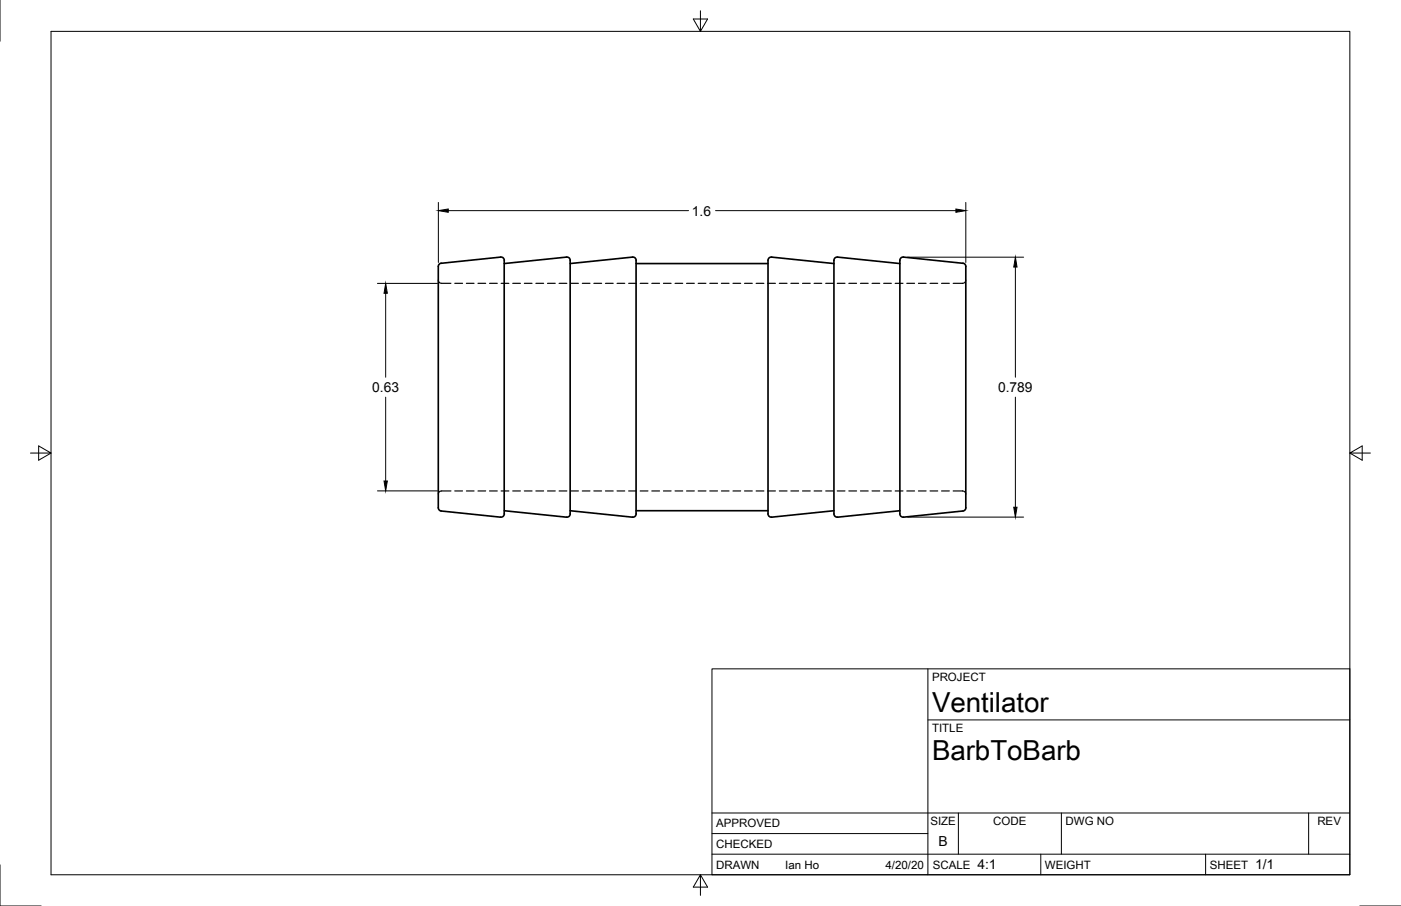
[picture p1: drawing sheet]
<svg xmlns="http://www.w3.org/2000/svg" width="432mm" height="279mm" viewBox="0 0 432 279" stroke-linecap="round" stroke-linejoin="round" font-family="sans-serif">
<!-- layer: Visible -->
<path d="M136 81.2a1.71 1.71 0 0 0-.9 2v72.3a1.7 1.7 0 0 0 .9 2.1l18.3 1.9a1.42 1.42 0 0 0 1.1-2.1v-76.4a1.25 1.25 0 0 0-1.1-1.7l-18.3 1.9M155.4 81.3l19.2-2a1.25 1.25 0 0 1 1.1 1.7v76.8a1.24 1.24 0 0 1-1.1 1.7l-19.2-2M196 80.3v78.2M196 81.3h40.7M196.1 80.3l-.4-.8-.8-.2-19.2 2M257 81.3l-19.2-2a1.45 1.45 0 0 0-1.1 2v76.5a1.26 1.26 0 0 0 1.1 1.7l19.2-2M277.3 81.3l-19.1-2a1.45 1.45 0 0 0-1.2 2v76.5a1.26 1.26 0 0 0 1.2 1.7l19.1-2M296.8 81.2l-18.3-1.9a1.45 1.45 0 0 0-1.2 2v76.5a1.26 1.26 0 0 0 1.2 1.7l18.3-1.9M296.8 81.2a1.73 1.73 0 0 1 .9 2v65.4a39.3 39.3 0 0 1-.3 8.7l-.6 .3M175.7 157.5l19.2 2 .8-.3 .4-.7M196 157.5h40.7" fill="none" stroke="#000" stroke-width=".51"/>
<!-- layer: Hidden -->
<g fill="none" stroke="#000" stroke-width=".36">
<path d="M135.1 86.4a1 1 0 0 0 1 1h2.9M140.2 87.4h2.4M143.7 87.4h2.4M147.3 87.4h2.4M150.9 87.4h2.4M154.5 87.4h2.3M158 87.4h2.4M161.6 87.4h2.4M165.2 87.4h2.4M168.7 87.4h2.4M172.3 87.4h2.4M175.9 87.4h2.4"/>
<path d="M179.5 87.4h2.3M183 87.4h2.4M186.6 87.4h2.4M190.2 87.4h2.4M193.8 87.4h2.3M197.3 87.4h2.4M200.9 87.4h2.4M204.5 87.4h2.3M208 87.4h2.4M211.6 87.4h2.4M215.2 87.4h2.4M218.8 87.4h2.3"/>
<path d="M222.3 87.4h2.4M225.9 87.4h2.4M229.5 87.4h2.4M233 87.4h2.4M236.6 87.4h2.4M240.2 87.4h2.4M243.8 87.4h2.3M247.3 87.4h2.4M250.9 87.4h2.4M254.5 87.4h2.4M258 87.4h2.4M261.6 87.4h2.4"/>
<path d="M265.2 87.4h2.4M268.8 87.4h2.3M272.4 87.4h2.3M275.9 87.4h2.4M279.5 87.4h2.4M283.1 87.4h2.3M286.6 87.4h2.4M290.2 87.4h2.4M297.7 86.4a1 1 0 0 1-1 1h-2.9M139 151.4h-2.9a1 1 0 0 0-1 1M140.2 151.4h2.4M143.7 151.4h2.4"/>
<path d="M147.3 151.4h2.4M150.9 151.4h2.4M154.5 151.4h2.3M158 151.4h2.4M161.6 151.4h2.4M165.2 151.4h2.4M168.7 151.4h2.4M172.3 151.4h2.4M175.9 151.4h2.4M179.5 151.4h2.3M183 151.4h2.4M186.6 151.4h2.4"/>
<path d="M190.2 151.4h2.4M193.8 151.4h2.3M197.3 151.4h2.4M200.9 151.4h2.4M204.5 151.4h2.3M208 151.4h2.4M211.6 151.4h2.4M215.2 151.4h2.4M218.8 151.4h2.3M222.3 151.4h2.4M225.9 151.4h2.4M229.5 151.4h2.4"/>
<path d="M233 151.4h2.4M236.6 151.4h2.4M240.2 151.4h2.4M243.8 151.4h2.3M247.3 151.4h2.4M250.9 151.4h2.4M254.5 151.4h2.4M258 151.4h2.4M261.6 151.4h2.4M265.2 151.4h2.4M268.8 151.4h2.3M272.4 151.4h2.3"/>
<path d="M275.9 151.4h2.4M279.5 151.4h2.4M283.1 151.4h2.3M286.6 151.4h2.4M290.2 151.4h2.4M293.8 151.4h2.9a1 1 0 0 1 1 1"/>
</g>
<!-- layer: Border -->
<path d="M0 0v12.7M15.7 9.7h400.3v260.1h-400.3zM215.9 3.3v6.4l-2.2-3.8h4.4l-2.2 3.8M9.4 139.7h6.3l-3.8-2.2v4.4l3.8-2.2M416 139.7l3.8 2.2v-4.4l-3.8 2.2h6.4M0 266.7v12.7h12.7M215.9 269.8l2.2 3.8h-4.4l2.2-3.8v6.3M419.1 279.4h12.7" fill="none" stroke="#000" stroke-width=".31"/>
<!-- layer: Titleblock -->
<path d="M219.4 206.3h196.6v63.5h-196.6zM286 206.3v63.5M286 222h130M219.4 257.1h66.6M219.4 250.7h196.6M295.4 250.7v12.7M327.1 250.7v12.7M403.3 250.7v12.7M219.4 263.4h196.6M320.8 263.4v6.4M371.6 263.4v6.4" fill="none" stroke="#000" stroke-width=".31"/>
<!-- layer: Dimensions -->
<path d="M135.1 62.4v18.5M138.2 65h74M220.5 65h74.1M279.7 79.3h35.8M297.7 62.4v18.5M116.3 87.4h18.6M118.9 90.4v25.9M312.9 82.4v33.9M118.9 122.5v25.8M312.9 122.5v33.9M116.3 151.4h18.6M279.7 159.5h35.8" fill="none" stroke="#000" stroke-width=".31"/>
<path d="M135.1 65l3.1-.5v1zM294.6 64.5l3.1 .5-3.1 .5zM118.9 87.4l.5 3h-1zM312.9 79.3l.6 3.1h-1.1zM118.4 148.3h1l-.5 3.1zM312.4 156.4h1.1l-.6 3.1z" fill="#000" stroke="#000" stroke-width=".31"/>
<g font-size="8.5">
<text x="287.3" y="219.5">Ventilator</text>
<text x="287.3" y="234.5">BarbToBarb</text>
</g>
<g font-size="4.3">
<text x="213.3" y="66.5">1.6</text>
<text x="114.7" y="120.9">0.63</text>
<text x="307.6" y="120.9">0.789</text>
<text x="289.3" y="261">B</text>
<text x="301.2" y="268.1">4:1</text>
<text x="386.8" y="268.1">1/1</text>
</g>
<g font-size="3.5">
<text x="287.3" y="210.1">PROJECT</text>
<text x="287.3" y="225.8">TITLE</text>
<text x="220.7" y="255.2">APPROVED</text>
<text x="286.7" y="254.5">SIZE</text>
<text x="306.1" y="254.5">CODE</text>
<text x="328.4" y="254.5">DWG NO</text>
<text x="406" y="254.5">REV</text>
<text x="220.7" y="261.5">CHECKED</text>
<text x="220.7" y="267.9">DRAWN</text>
<text x="242" y="267.9">Ian Ho</text>
<text x="272.9" y="267.9">4/20/20</text>
<text x="287.5" y="267.9">SCALE</text>
<text x="322.1" y="267.9">WEIGHT</text>
<text x="372.9" y="267.9">SHEET</text>
</g>
</svg>
